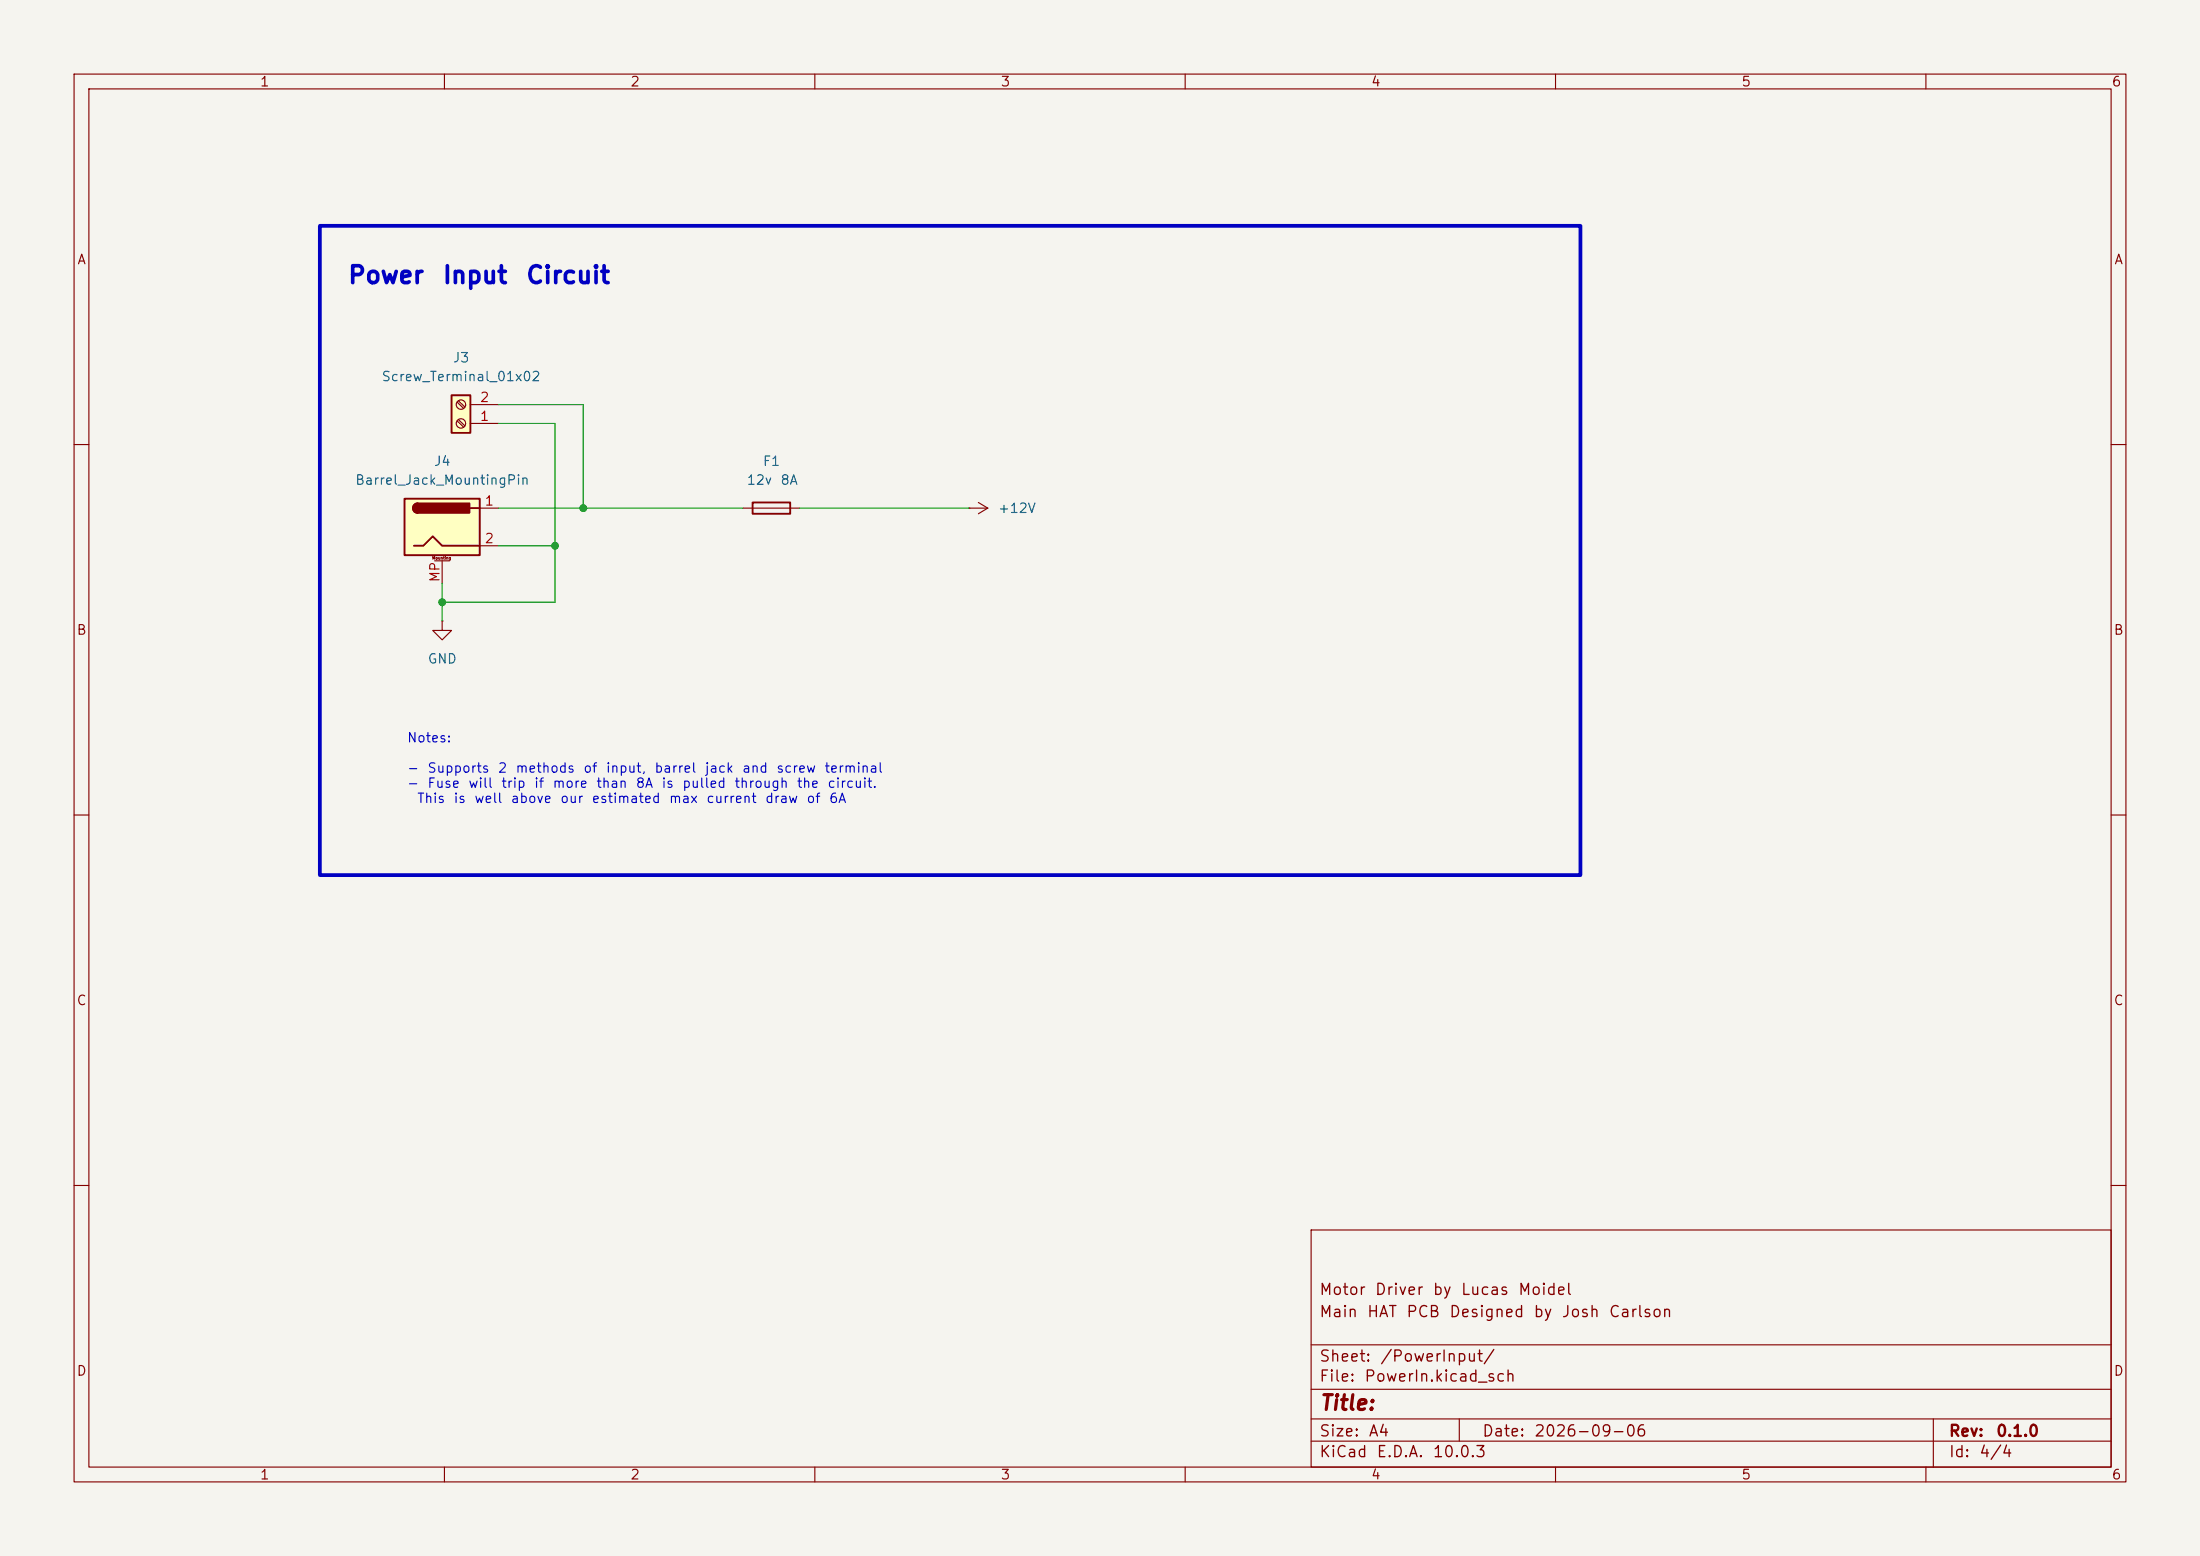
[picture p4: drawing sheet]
(kicad_sch
 (version 20260306)
 (generator "eeschema")
 (generator_version "10.0")
 (paper "A4")
 (title_block
  (date "2026-09-06")
  (rev "0.1.0")
  (comment 1 "Main HAT PCB Designed by Josh Carlson")
  (comment 2 "Motor Driver by Lucas Moidel"))
 (lib_symbols
  (symbol "Connector:Barrel_Jack_MountingPin"
   (pin_names (hide yes)) (exclude_from_sim no) (in_bom yes) (on_board yes)
   (in_pos_files yes)
   (duplicate_pin_numbers_are_jumpers no)
   (property "Reference" "J" (at 0 5.334 0) (show_name no) (do_not_autoplace no) (effects (font (size 1.27 1.27))))
   (property "Value" "Barrel_Jack_MountingPin" (at 1.27 -6.35 0) (show_name no) (do_not_autoplace no) (effects (font (size 1.27 1.27)) (justify left)))
   (property "Footprint" "" (at 1.27 -1.016 0) (show_name no) (do_not_autoplace no) (hide yes) (effects (font (size 1.27 1.27))))
   (property "Datasheet" "" (at 1.27 -1.016 0) (show_name no) (do_not_autoplace no) (hide yes) (effects (font (size 1.27 1.27))))
   (property "Description" "DC Barrel Jack with a mounting pin" (at 0 0 0) (show_name no) (do_not_autoplace no) (hide yes) (effects (font (size 1.27 1.27))))
   (symbol "Barrel_Jack_MountingPin_0_1"
    (rectangle (start -5.08 3.81) (end 5.08 -3.81) (stroke (width 0.254) (type default)) (fill (type background)))
    (polyline (pts (xy -3.81 -2.54) (xy -2.54 -2.54) (xy -1.27 -1.27) (xy 0 -2.54) (xy 2.54 -2.54) (xy 5.08 -2.54)) (stroke (width 0.254) (type default)) (fill (type none)))
    (arc (start -3.302 1.905) (mid -3.9343 2.54) (end -3.302 3.175) (stroke (width 0.254) (type default)) (fill (type none)))
    (arc (start -3.302 1.905) (mid -3.9343 2.54) (end -3.302 3.175) (stroke (width 0.254) (type default)) (fill (type outline)))
    (rectangle (start 3.683 3.175) (end -3.302 1.905) (stroke (width 0.254) (type default)) (fill (type outline)))
    (polyline (pts (xy 5.08 2.54) (xy 3.81 2.54)) (stroke (width 0.254) (type default)) (fill (type none))))
   (symbol "Barrel_Jack_MountingPin_1_1"
    (polyline (pts (xy -1.016 -4.572) (xy 1.016 -4.572)) (stroke (width 0.1524) (type default)) (fill (type none)))
    (text "Mounting" (at 0 -4.191 0) (effects (font (size 0.381 0.381))))
    (pin passive line (at 7.62 2.54 180) (length 2.54) (name "" (effects (font (size 1.27 1.27)))) (number "1" (effects (font (size 1.27 1.27)))))
    (pin passive line (at 7.62 -2.54 180) (length 2.54) (name "" (effects (font (size 1.27 1.27)))) (number "2" (effects (font (size 1.27 1.27)))))
    (pin passive line (at 0 -7.62 90) (length 3.048) (name "MountPin" (effects (font (size 1.27 1.27)))) (number "MP" (effects (font (size 1.27 1.27))))))
   (embedded_fonts no))
  (symbol "Connector:Screw_Terminal_01x02"
   (pin_names
    (offset 1.016) (hide yes)) (exclude_from_sim no) (in_bom yes) (on_board yes)
   (in_pos_files yes)
   (duplicate_pin_numbers_are_jumpers no)
   (property "Reference" "J" (at 0 2.54 0) (show_name no) (do_not_autoplace no) (effects (font (size 1.27 1.27))))
   (property "Value" "Screw_Terminal_01x02" (at 0 -5.08 0) (show_name no) (do_not_autoplace no) (effects (font (size 1.27 1.27))))
   (property "Footprint" "" (at 0 0 0) (show_name no) (do_not_autoplace no) (hide yes) (effects (font (size 1.27 1.27))))
   (property "Datasheet" "" (at 0 0 0) (show_name no) (do_not_autoplace no) (hide yes) (effects (font (size 1.27 1.27))))
   (property "Description" "Generic screw terminal, single row, 01x02, script generated (kicad-library-utils/schlib/autogen/connector/)" (at 0 0 0) (show_name no) (do_not_autoplace no) (hide yes) (effects (font (size 1.27 1.27))))
   (symbol "Screw_Terminal_01x02_1_1"
    (rectangle (start -1.27 1.27) (end 1.27 -3.81) (stroke (width 0.254) (type default)) (fill (type background)))
    (polyline (pts (xy -0.5334 0.3302) (xy 0.3302 -0.508)) (stroke (width 0.1524) (type default)) (fill (type none)))
    (polyline (pts (xy -0.5334 -2.2098) (xy 0.3302 -3.048)) (stroke (width 0.1524) (type default)) (fill (type none)))
    (polyline (pts (xy -0.3556 0.508) (xy 0.508 -0.3302)) (stroke (width 0.1524) (type default)) (fill (type none)))
    (polyline (pts (xy -0.3556 -2.032) (xy 0.508 -2.8702)) (stroke (width 0.1524) (type default)) (fill (type none)))
    (circle (center 0 0) (radius 0.635) (stroke (width 0.1524) (type default)) (fill (type none)))
    (circle (center 0 -2.54) (radius 0.635) (stroke (width 0.1524) (type default)) (fill (type none)))
    (pin passive line (at -5.08 0 0) (length 3.81) (name "Pin_1" (effects (font (size 1.27 1.27)))) (number "1" (effects (font (size 1.27 1.27)))))
    (pin passive line (at -5.08 -2.54 0) (length 3.81) (name "Pin_2" (effects (font (size 1.27 1.27)))) (number "2" (effects (font (size 1.27 1.27))))))
   (embedded_fonts no))
  (symbol "Device:Fuse"
   (pin_numbers (hide yes))
   (pin_names
    (offset 0)) (exclude_from_sim no) (in_bom yes) (on_board yes)
   (in_pos_files yes)
   (duplicate_pin_numbers_are_jumpers no)
   (property "Reference" "F" (at 2.032 0 90) (show_name no) (do_not_autoplace no) (effects (font (size 1.27 1.27))))
   (property "Value" "Fuse" (at -1.905 0 90) (show_name no) (do_not_autoplace no) (effects (font (size 1.27 1.27))))
   (property "Footprint" "" (at -1.778 0 90) (show_name no) (do_not_autoplace no) (hide yes) (effects (font (size 1.27 1.27))))
   (property "Datasheet" "" (at 0 0 0) (show_name no) (do_not_autoplace no) (hide yes) (effects (font (size 1.27 1.27))))
   (property "Description" "Fuse" (at 0 0 0) (show_name no) (do_not_autoplace no) (hide yes) (effects (font (size 1.27 1.27))))
   (symbol "Fuse_0_1"
    (rectangle (start -0.762 -2.54) (end 0.762 2.54) (stroke (width 0.254) (type default)) (fill (type none)))
    (polyline (pts (xy 0 2.54) (xy 0 -2.54)) (stroke (width 0) (type default)) (fill (type none))))
   (symbol "Fuse_1_1"
    (pin passive line (at 0 3.81 270) (length 1.27) (name "" (effects (font (size 1.27 1.27)))) (number "1" (effects (font (size 1.27 1.27)))))
    (pin passive line (at 0 -3.81 90) (length 1.27) (name "" (effects (font (size 1.27 1.27)))) (number "2" (effects (font (size 1.27 1.27))))))
   (embedded_fonts no))
  (symbol "power:+12V"
   (power global)
   (pin_numbers (hide yes))
   (pin_names
    (offset 0) (hide yes)) (exclude_from_sim no) (in_bom yes) (on_board yes)
   (in_pos_files yes)
   (duplicate_pin_numbers_are_jumpers no)
   (property "Reference" "#PWR" (at 0 -3.81 0) (show_name no) (do_not_autoplace no) (hide yes) (effects (font (size 1.27 1.27))))
   (property "Value" "+12V" (at 0 3.556 0) (show_name no) (do_not_autoplace no) (effects (font (size 1.27 1.27))))
   (property "Footprint" "" (at 0 0 0) (show_name no) (do_not_autoplace no) (hide yes) (effects (font (size 1.27 1.27))))
   (property "Datasheet" "" (at 0 0 0) (show_name no) (do_not_autoplace no) (hide yes) (effects (font (size 1.27 1.27))))
   (property "Description" "Power symbol creates a global label with name \"+12V\"" (at 0 0 0) (show_name no) (do_not_autoplace no) (hide yes) (effects (font (size 1.27 1.27))))
   (symbol "+12V_0_1"
    (polyline (pts (xy -0.762 1.27) (xy 0 2.54)) (stroke (width 0) (type default)) (fill (type none)))
    (polyline (pts (xy 0 2.54) (xy 0.762 1.27)) (stroke (width 0) (type default)) (fill (type none)))
    (polyline (pts (xy 0 0) (xy 0 2.54)) (stroke (width 0) (type default)) (fill (type none))))
   (symbol "+12V_1_1"
    (pin power_in line (at 0 0 90) (length 0) (name "" (effects (font (size 1.27 1.27)))) (number "1" (effects (font (size 1.27 1.27))))))
   (embedded_fonts no))
  (symbol "power:GND"
   (power global)
   (pin_numbers (hide yes))
   (pin_names
    (offset 0) (hide yes)) (exclude_from_sim no) (in_bom yes) (on_board yes)
   (in_pos_files yes)
   (duplicate_pin_numbers_are_jumpers no)
   (property "Reference" "#PWR" (at 0 -6.35 0) (show_name no) (do_not_autoplace no) (hide yes) (effects (font (size 1.27 1.27))))
   (property "Value" "GND" (at 0 -3.81 0) (show_name no) (do_not_autoplace no) (effects (font (size 1.27 1.27))))
   (property "Footprint" "" (at 0 0 0) (show_name no) (do_not_autoplace no) (hide yes) (effects (font (size 1.27 1.27))))
   (property "Datasheet" "" (at 0 0 0) (show_name no) (do_not_autoplace no) (hide yes) (effects (font (size 1.27 1.27))))
   (property "Description" "Power symbol creates a global label with name \"GND\" , ground" (at 0 0 0) (show_name no) (do_not_autoplace no) (hide yes) (effects (font (size 1.27 1.27))))
   (symbol "GND_0_1"
    (polyline (pts (xy 0 0) (xy 0 -1.27) (xy 1.27 -1.27) (xy 0 -2.54) (xy -1.27 -1.27) (xy 0 -1.27)) (stroke (width 0) (type default)) (fill (type none))))
   (symbol "GND_1_1"
    (pin power_in line (at 0 0 270) (length 0) (name "" (effects (font (size 1.27 1.27)))) (number "1" (effects (font (size 1.27 1.27))))))
   (embedded_fonts no)))
 (rectangle
  (start 43.18 30.48)
  (end 213.36 118.11)
  (stroke (width 0.508) (type solid))
  (fill (type none)))
 (text "Power Input Circuit"
  (exclude_from_sim no)
  (at 64.008 37.338 0)
  (effects (font (size 2.286 2.286) (thickness 0.4572)
    (bold yes))))
 (text "Notes:\n\n- Supports 2 methods of input, barrel jack and screw terminal\n- Fuse will trip if more than 8A is pulled through the circuit.\n  This is well above our estimated max current draw of 6A "
  (exclude_from_sim no)
  (at 54.864 103.886 0)
  (effects (font (size 1.27 1.27)) (justify left)))
 (junction
  (at 74.93 73.66)
  (diameter 0)
  (color 0 0 0 0))
 (junction
  (at 59.69 81.28)
  (diameter 0)
  (color 0 0 0 0))
 (junction
  (at 78.74 68.58)
  (diameter 0)
  (color 0 0 0 0))
 (wire
  (pts (xy 59.69 78.74) (xy 59.69 81.28))
  (stroke (width 0) (type default)))
 (wire
  (pts (xy 67.31 73.66) (xy 74.93 73.66))
  (stroke (width 0) (type default)))
 (wire
  (pts (xy 67.31 54.61) (xy 78.74 54.61))
  (stroke (width 0) (type default)))
 (wire
  (pts (xy 78.74 54.61) (xy 78.74 68.58))
  (stroke (width 0) (type default)))
 (wire
  (pts (xy 78.74 68.58) (xy 100.33 68.58))
  (stroke (width 0) (type default)))
 (wire
  (pts (xy 67.31 57.15) (xy 74.93 57.15))
  (stroke (width 0) (type default)))
 (wire
  (pts (xy 107.95 68.58) (xy 130.81 68.58))
  (stroke (width 0) (type default)))
 (wire
  (pts (xy 59.69 81.28) (xy 59.69 83.82))
  (stroke (width 0) (type default)))
 (wire
  (pts (xy 74.93 81.28) (xy 59.69 81.28))
  (stroke (width 0) (type default)))
 (wire
  (pts (xy 74.93 73.66) (xy 74.93 81.28))
  (stroke (width 0) (type default)))
 (wire
  (pts (xy 74.93 57.15) (xy 74.93 73.66))
  (stroke (width 0) (type default)))
 (wire
  (pts (xy 67.31 68.58) (xy 78.74 68.58))
  (stroke (width 0) (type default)))
 (symbol
  (lib_id "power:GND")
  (at 59.69 83.82 0)
  (unit 1)
  (body_style 1)
  (exclude_from_sim no)
  (in_bom yes)
  (on_board yes)
  (in_pos_files yes)
  (dnp no)
  (fields_autoplaced yes)
  (property "Reference" "#PWR018" (at 59.69 90.17 0) (hide yes) (show_name no) (do_not_autoplace no) (effects (font (size 1.27 1.27))))
  (property "Value" "GND" (at 59.69 88.9 0) (show_name no) (do_not_autoplace no) (effects (font (size 1.27 1.27))))
  (property "Footprint" "" (at 59.69 83.82 0) (hide yes) (show_name no) (do_not_autoplace no) (effects (font (size 1.27 1.27))))
  (property "Datasheet" "" (at 59.69 83.82 0) (hide yes) (show_name no) (do_not_autoplace no) (effects (font (size 1.27 1.27))))
  (property "Description" "Power symbol creates a global label with name \"GND\" , ground" (at 59.69 83.82 0) (hide yes) (show_name no) (do_not_autoplace no) (effects (font (size 1.27 1.27))))
  (pin "1"))
 (symbol
  (lib_id "Connector:Barrel_Jack_MountingPin")
  (at 59.69 71.12 0)
  (unit 1)
  (body_style 1)
  (exclude_from_sim no)
  (in_bom yes)
  (on_board yes)
  (in_pos_files yes)
  (dnp no)
  (fields_autoplaced yes)
  (property "Reference" "J4" (at 59.69 62.23 0) (show_name no) (do_not_autoplace no) (effects (font (size 1.27 1.27))))
  (property "Value" "Barrel_Jack_MountingPin" (at 59.69 64.77 0) (show_name no) (do_not_autoplace no) (effects (font (size 1.27 1.27))))
  (property "Footprint" "" (at 60.96 72.136 0) (hide yes) (show_name no) (do_not_autoplace no) (effects (font (size 1.27 1.27))))
  (property "Datasheet" "" (at 60.96 72.136 0) (hide yes) (show_name no) (do_not_autoplace no) (effects (font (size 1.27 1.27))))
  (property "Description" "DC Barrel Jack with a mounting pin" (at 59.69 71.12 0) (hide yes) (show_name no) (do_not_autoplace no) (effects (font (size 1.27 1.27))))
  (property "Supplier" "DigiKey" (at 59.69 71.12 0) (hide yes) (show_name no) (do_not_autoplace no) (effects (font (size 1.27 1.27))))
  (pin "MP")
  (pin "1")
  (pin "2"))
 (symbol
  (lib_id "Device:Fuse")
  (at 104.14 68.58 90)
  (unit 1)
  (body_style 1)
  (exclude_from_sim no)
  (in_bom yes)
  (on_board yes)
  (in_pos_files yes)
  (dnp no)
  (fields_autoplaced yes)
  (property "Reference" "F1" (at 104.14 62.23 90) (show_name no) (do_not_autoplace no) (effects (font (size 1.27 1.27))))
  (property "Value" "12v 8A" (at 104.14 64.77 90) (show_name no) (do_not_autoplace no) (effects (font (size 1.27 1.27))))
  (property "Footprint" "" (at 104.14 70.358 90) (hide yes) (show_name no) (do_not_autoplace no) (effects (font (size 1.27 1.27))))
  (property "Datasheet" "" (at 104.14 68.58 0) (hide yes) (show_name no) (do_not_autoplace no) (effects (font (size 1.27 1.27))))
  (property "Description" "Fuse" (at 104.14 68.58 0) (hide yes) (show_name no) (do_not_autoplace no) (effects (font (size 1.27 1.27))))
  (property "Supplier" "DigiKey" (at 104.14 68.58 90) (hide yes) (show_name no) (do_not_autoplace no) (effects (font (size 1.27 1.27))))
  (property "ID" "5923-0697H8000-01-ND" (at 104.14 68.58 90) (hide yes) (show_name no) (do_not_autoplace no) (effects (font (size 1.27 1.27))))
  (pin "1")
  (pin "2"))
 (symbol
  (lib_id "Connector:Screw_Terminal_01x02")
  (at 62.23 57.15 180)
  (unit 1)
  (body_style 1)
  (exclude_from_sim no)
  (in_bom yes)
  (on_board yes)
  (in_pos_files yes)
  (dnp no)
  (fields_autoplaced yes)
  (property "Reference" "J3" (at 62.23 48.26 0) (show_name no) (do_not_autoplace no) (effects (font (size 1.27 1.27))))
  (property "Value" "Screw_Terminal_01x02" (at 62.23 50.8 0) (show_name no) (do_not_autoplace no) (effects (font (size 1.27 1.27))))
  (property "Footprint" "" (at 62.23 57.15 0) (hide yes) (show_name no) (do_not_autoplace no) (effects (font (size 1.27 1.27))))
  (property "Datasheet" "" (at 62.23 57.15 0) (hide yes) (show_name no) (do_not_autoplace no) (effects (font (size 1.27 1.27))))
  (property "Description" "Generic screw terminal, single row, 01x02, script generated (kicad-library-utils/schlib/autogen/connector/)" (at 62.23 57.15 0) (hide yes) (show_name no) (do_not_autoplace no) (effects (font (size 1.27 1.27))))
  (property "Supplier" "DigiKey" (at 62.23 57.15 0) (hide yes) (show_name no) (do_not_autoplace no) (effects (font (size 1.27 1.27))))
  (pin "1")
  (pin "2"))
 (symbol
  (lib_id "power:+12V")
  (at 130.81 68.58 270)
  (unit 1)
  (body_style 1)
  (exclude_from_sim no)
  (in_bom yes)
  (on_board yes)
  (in_pos_files yes)
  (dnp no)
  (fields_autoplaced yes)
  (property "Reference" "#PWR019" (at 127 68.58 0) (hide yes) (show_name no) (do_not_autoplace no) (effects (font (size 1.27 1.27))))
  (property "Value" "+12V" (at 134.62 68.5799 90) (show_name no) (do_not_autoplace no) (effects (font (size 1.27 1.27)) (justify left)))
  (property "Footprint" "" (at 130.81 68.58 0) (hide yes) (show_name no) (do_not_autoplace no) (effects (font (size 1.27 1.27))))
  (property "Datasheet" "" (at 130.81 68.58 0) (hide yes) (show_name no) (do_not_autoplace no) (effects (font (size 1.27 1.27))))
  (property "Description" "Power symbol creates a global label with name \"+12V\"" (at 130.81 68.58 0) (hide yes) (show_name no) (do_not_autoplace no) (effects (font (size 1.27 1.27))))
  (pin "1")))
